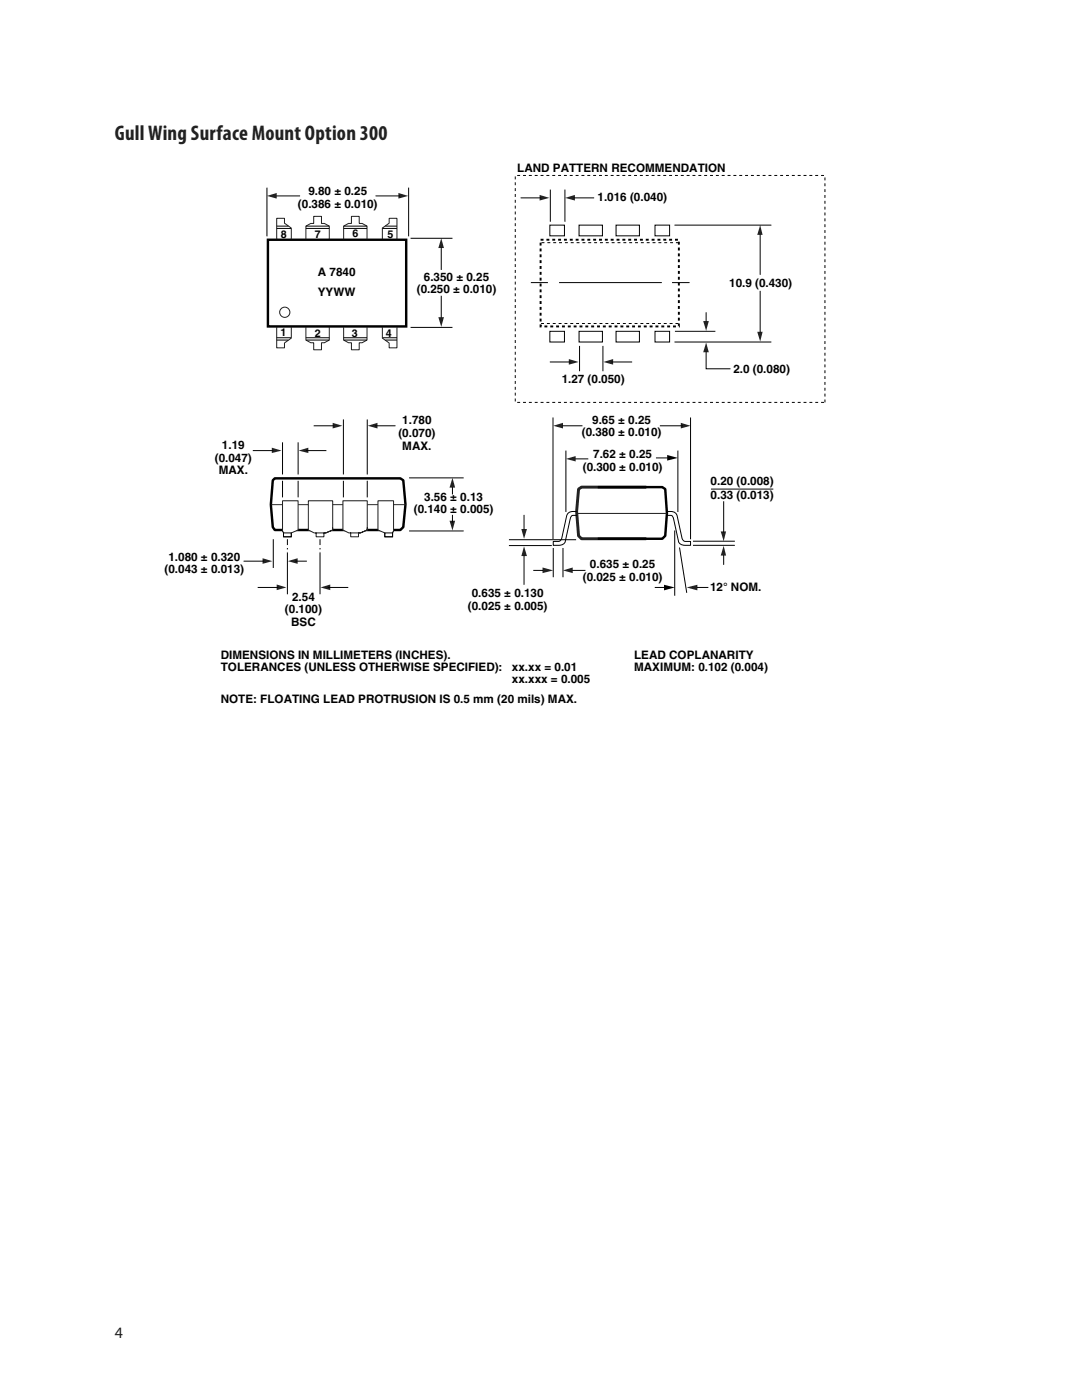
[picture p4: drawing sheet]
<svg xmlns="http://www.w3.org/2000/svg" width="216mm" height="279mm" viewBox="0 0 216 279" stroke-linecap="round" stroke-linejoin="round" font-family="sans-serif">
<path d="M54.8 95.5h25.1l.6 .4 .4 4.8-.4 4.5-.6 .6h-25.1l-.4-.6-.4-4.5 .4-4.8zM119.5 97.2h12.7l.5 .4 .4 4.8-.4 4.5-.5 .6h-12.7" fill="none" stroke="#000" stroke-width=".49"/>
<path d="M128.7 97.2h-12.7l-.6 .4-.3 4.5 .3 4.8 .6 .6h12.7" fill="none" stroke="#231f20" stroke-width=".58"/>
<path d="M110.3 83.4v24.1M112.9 90v12.1M135.3 90v12.1M137.8 83.4v24.1" fill="none" stroke="#000" stroke-width=".2"/>
<path d="M112.3 113.8l2-.5v1.1z" fill="#231f20"/>
<path d="M114.3 113.8h2.4M130.7 117.2h1.8" fill="none" stroke="#000" stroke-width=".2"/>
<path d="M132.5 116.7l2.1 .5-2.1 .6z" fill="#000"/>
<path d="M137 117.2l2.2-.5v1.1z" fill="#231f20"/>
<path d="M135.6 109.4l1.4 8.8M139.2 117.2h2" fill="none" stroke="#000" stroke-width=".2"/>
<path d="M144.4 108.9l.5 2h-1.1z" fill="#231f20"/>
<path d="M144.4 110.9v1.7" fill="none" stroke="#000" stroke-width=".2"/>
<path d="M143.8 106.1h1.1l-.5 1.9z" fill="#231f20"/>
<path d="M112.3 109.5v5.6M134.6 106v12.8M138.4 108h8.1M138.4 108.8h8.1M144.4 100.1v6.1" fill="none" stroke="#000" stroke-width=".2"/>
<path d="M53.5 47.8h27.6v17.3h-27.6z" fill="none" stroke="#000" stroke-width=".49"/>
<circle cx="56.8" cy="62.3" r="1.02" fill="#fff" stroke="#231f20" stroke-width=".2"/>
<path d="M115.2 102.5h17.7" fill="none" stroke="#231f20" stroke-width=".2"/>
<g fill="#231f20">
<path d="M110.4 85l1.9-.6v1.1z"/>
<path d="M135.8 84.4l2 .6-2 .5z"/>
</g>
<path d="M112.3 85h3.8M101.6 108.9h8.4M101.6 107.7h13.3" fill="none" stroke="#000" stroke-width=".2"/>
<path d="M104 105.6h1.1l-.5 1.9z" fill="#231f20"/>
<path d="M104.6 102.9v2.7" fill="none" stroke="#000" stroke-width=".2"/>
<path d="M104.6 109l.5 2h-1.1z" fill="#231f20"/>
<path d="M131 91.4h2.1M104.6 111v5.6" fill="none" stroke="#000" stroke-width=".2"/>
<path d="M133.1 90.8l2.2 .6-2.2 .5z" fill="#000"/>
<path d="M112.9 91.6l2-.6v1.1z" fill="#231f20"/>
<path d="M114.9 91.6h2.4M110.4 109.5v5.6" fill="none" stroke="#000" stroke-width=".2"/>
<path d="M54.2 100.7h2.2M59.5 100.7h1.9M66.5 100.7h1.9M73.3 100.7h2.1M78.5 100.7h2.4" fill="none" stroke="#231f20" stroke-width=".2"/>
<path d="M108.3 113.3l2.1 .5-2.1 .6z" fill="#231f20"/>
<path d="M106.5 113.8h1.8" fill="none" stroke="#000" stroke-width=".2"/>
<path d="M55.2 47.7v-4.1h1.6v.9l1.3 1v2.2M61 47.7v-2.6l1-.5h.6v-1.4h1.5v1.4h.6l1 .5v2.6" fill="none" stroke="#231f20" stroke-width=".2"/>
<g fill="#fff" stroke="#231f20" stroke-width=".2">
<path d="M75.4 99.9h3.1v6.3h-.2v.9h-1.5v-.7l-1.4-.6z"/>
<path d="M68.4 99.9h4.9v5.9l-1.4 .6h-1.9l3.3-1v.4l-1.4 .6h-.4v.7h-1.5v-.7h-.4l-1.2-.6z"/>
</g>
<path d="M107.9 47.8h27.6v17.3h-27.6z" fill="none" stroke="#000" stroke-width=".39" stroke-dasharray=".6 .6" stroke-linecap="butt"/>
<g fill="none" stroke="#000" stroke-width=".2">
<path d="M53.3 37.5v9.6M81.5 37.5v9.6M55.2 45.1h2.3M55.2 45.6h2.9M61 45.1h4.7M109.7 44.9h2.9v2.2h-2.9zM115.5 44.9h4.7v2.2h-4.7zM122.9 44.9h4.7v2.2h-4.7zM130.7 44.9h2.9v2.2h-2.9zM109.7 66.1h2.9v2.2h-2.9zM115.5 66.1h4.7v2.2h-4.7zM122.9 66.1h4.7v2.2h-4.7z"/>
<path d="M130.7 66.1h2.9v2.2h-2.9z"/>
</g>
<path d="M135.5 48.4h-27.6M108 64.6h27.5" fill="none" stroke="#000" stroke-width=".2" stroke-dasharray=".6 .6" stroke-linecap="butt"/>
<g fill="#231f20">
<path d="M53.3 39.1l1.9-.6v1.1z"/>
<path d="M79.5 38.5l1.9 .6-1.9 .5z"/>
</g>
<path d="M55.2 39.1h4.6M75 39.1h4.7" fill="none" stroke="#000" stroke-width=".2"/>
<path d="M88 47.6l.6 1.9h-1.1z" fill="#231f20"/>
<path d="M88 49.5v4.3" fill="none" stroke="#000" stroke-width=".2"/>
<path d="M87.5 63.3h1.1l-.6 1.9z" fill="#231f20"/>
<path d="M109.8 37.9v6.3M112.7 37.9v6.3M82 47.6h8.2M88 59.1v4.2M82 65.3h8.2" fill="none" stroke="#000" stroke-width=".2"/>
<g fill="#231f20">
<path d="M112.8 39.5l1.9-.6v1.1z"/>
<path d="M107.7 38.9l1.9 .6-1.9 .5z"/>
</g>
<path d="M104 39.5h3.9M114.6 39.5h3.9M115.6 69.1v4.9M120.3 69.1v4.9" fill="none" stroke="#000" stroke-width=".2"/>
<g fill="#231f20">
<path d="M120.4 72.2l1.9-.5v1.1z"/>
<path d="M113.5 71.7l1.9 .5-1.9 .6z"/>
</g>
<path d="M109.8 72.2h3.9M122.1 72.2h3.9" fill="none" stroke="#000" stroke-width=".2"/>
<path d="M151.7 44.9l.5 2h-1.1z" fill="#231f20"/>
<path d="M151.7 46.9v7.8" fill="none" stroke="#000" stroke-width=".2"/>
<path d="M151.1 66.2h1.1l-.5 2z" fill="#231f20"/>
<path d="M106 56.4h3.2M111.7 56.4h20.3M134.2 56.4h3.3M134.7 44.9h19.1M151.7 58.1v8.1M134.7 68.3h19.1M134.8 66.1h7.8" fill="none" stroke="#000" stroke-width=".2"/>
<path d="M140.9 68.4l.5 1.9h-1.1z" fill="#231f20"/>
<path d="M140.9 70.3v3.3h4.8" fill="none" stroke="#000" stroke-width=".2"/>
<path d="M140.3 64.1h1.1l-.5 1.9z" fill="#231f20"/>
<path d="M140.9 62.4v1.7M56.4 88.4v6.2M59.5 88.4v6.2" fill="none" stroke="#000" stroke-width=".2"/>
<g fill="#231f20">
<path d="M59.6 89.9l1.9-.6v1.1z"/>
<path d="M54.2 89.3l2 .6-2 .5z"/>
</g>
<path d="M50.5 89.9h3.9M61.1 89.9h3.9" fill="none" stroke="#000" stroke-width=".2"/>
<path d="M90.3 95.4l.5 1.9h-1.1z" fill="#231f20"/>
<path d="M90.3 97.3v1.3" fill="none" stroke="#000" stroke-width=".2"/>
<path d="M89.7 103.9h1.1l-.5 2z" fill="#231f20"/>
<path d="M81.7 95.4h10.7M76.8 106.4h1.5v.7h-1.5zM81.7 106h10.7M90.3 102.9v1.3" fill="none" stroke="#000" stroke-width=".2"/>
<path d="M56.4 99.9h3.1v5.9l-1.4 .6v.7h-1.5v-.9h-.2z" fill="#fff" stroke="#231f20" stroke-width=".2"/>
<path d="M56.6 106.4h1.5v.7h-1.5z" fill="none" stroke="#000" stroke-width=".2"/>
<path d="M61.5 99.9h4.9v5.9l-1.4 .6h-1.9l3.3-1v.4l-1.4 .6h-.4v.7h-1.5v-.7h-.4l-1.2-.6z" fill="#fff" stroke="#231f20" stroke-width=".2"/>
<path d="M56.4 96.1v3.1M59.5 96.1v3.1M68.5 83.8v10.8M73.3 83.8v10.8" fill="none" stroke="#000" stroke-width=".2"/>
<g fill="#231f20">
<path d="M73.4 85l1.9-.6v1.1z"/>
<path d="M66.4 84.4l1.9 .6-1.9 .5z"/>
</g>
<path d="M62.7 85h3.9M68.5 96.1v3.1M73.3 96.1v3.1M74.9 85h3.9M57.3 107.7v10.8M63.9 107.7v10.8" fill="none" stroke="#000" stroke-width=".2"/>
<g fill="#231f20">
<path d="M64 117.2l1.9-.5v1.1z"/>
<path d="M55.2 116.7l2 .5-2 .6z"/>
</g>
<path d="M51.5 117.2h3.9M54.5 107.7v5.6M65.5 117.2h3.9" fill="none" stroke="#000" stroke-width=".2"/>
<path d="M52.4 111.4l1.9 .6-1.9 .5z" fill="#231f20"/>
<path d="M48.7 112h3.9" fill="none" stroke="#000" stroke-width=".2"/>
<path d="M57.4 112l2-.6v1.1z" fill="#231f20"/>
<g fill="none" stroke="#000" stroke-width=".2">
<path d="M61 45.6h4.7M68.6 45.6h4.6M68.6 45.1h4.6M76.3 45.6h2.9M76.9 45.1h2.3M55.2 67.9h2.3M55.2 67.4h2.9M61 67.4h4.7M61 67.9h4.7M68.6 67.9h4.6M68.6 67.4h4.6M76.3 67.4h2.9"/>
<path d="M76.9 67.9h2.3M131.8 85h4.3M142 97.6h12.2M59 112h2.1M115.1 102.1a1.75 1.75 0 0 0-1.9 .6l-1.1 4.7a.77 .77 0 0 1-.7 .7h-1v.7a2.45 2.45 0 0 0 2.2-.4l1.2-4.8a.68 .68 0 0 1 .6-.7h.7M133.1 102.1a1.75 1.75 0 0 1 1.9 .6l1.1 4.7a.77 .77 0 0 0 .7 .7h1v.7a2.45 2.45 0 0 1-2.2-.4l-1.2-4.8a.68 .68 0 0 0-.6-.7h-.7"/>
</g>
<g fill="#fff" stroke="#fff" stroke-width=".2">
<path d="M56.4 108.9h11.2v.4h-11.2z"/>
<path d="M56.1 109.8h11.3v.3h-11.3z"/>
</g>
<path d="M102.8 35h61.8v45.3h-61.8z" fill="none" stroke="#000" stroke-width=".2" stroke-dasharray=".6 .6" stroke-linecap="butt"/>
<path d="M68.6 47.7v-2.6l.9-.5h.6v-1.4h1.6v1.4h.6l.9 .5v2.6M76.3 47.7v-2.2l1.4-1v-.9h1.5v4.1M55.2 65.3v4.1h1.6v-.9l1.3-1v-2.2M61 65.3v2.6l1 .5h.6v1.4h1.5v-1.4h.6l1-.5v-2.6M68.6 65.3v2.6l.9 .5h.6v1.4h1.6v-1.4h.6l.9-.5v-2.6M76.3 65.3v2.2l1.4 1v.9h1.5v-4.1" fill="none" stroke="#231f20" stroke-width=".2"/>
<text font-size="4.2" fill="#231f20" x="22.9" y="27.9">Gull Wing Surface Mount Option 300</text>
<text font-size="3.2" fill="#231f20" x="22.9" y="267.1">4</text>
<g font-size="2.3">
<text x="103.2" y="34.3">LAND PATTERN RECOMMENDATION</text>
<text x="59.5" y="41.4">(0.386 ± 0.010)</text>
<text x="61.5" y="38.9">9.80 ± 0.25</text>
<text x="119.2" y="40.2">1.016 (0.040)</text>
<text x="63.4" y="55.1">A 7840</text>
<text x="63.4" y="59">YYWW</text>
<text x="83.2" y="58.5">(0.250 ± 0.010)</text>
<text x="84.6" y="56">6.350 ± 0.25</text>
<text x="145.5" y="57.4">10.9 (0.430)</text>
<text x="112.1" y="76.5">1.27 (0.050)</text>
<text x="146.3" y="74.4">2.0 (0.080)</text>
<text x="44.3" y="89.6">1.19</text>
<text x="79.5" y="87.2">(0.070)</text>
<text x="80.3" y="84.7">1.780</text>
<text x="80.3" y="89.7">MAX.</text>
<text x="116.1" y="87.1">(0.380 ± 0.010)</text>
<text x="118.2" y="84.6">9.65 ± 0.25</text>
<text x="42.9" y="92.2">(0.047)</text>
<text x="43.6" y="94.7">MAX.</text>
<text x="116.3" y="93.9">(0.300 ± 0.010)</text>
<text x="118.4" y="91.4">7.62 ± 0.25</text>
<text x="84.7" y="100">3.56 ± 0.13</text>
<text x="141.8" y="96.8">0.20 (0.008)</text>
<text x="141.8" y="99.6">0.33 (0.013)</text>
<text x="82.6" y="102.4">(0.140 ± 0.005)</text>
<text x="33.6" y="111.9">1.080 ± 0.320</text>
<text x="117.7" y="113.4">0.635 ± 0.25</text>
<text x="32.8" y="114.4">(0.043 ± 0.013)</text>
<text x="58.3" y="119.9">2.54</text>
<text x="94.1" y="119.2">0.635 ± 0.130</text>
<text x="116.3" y="116">(0.025 ± 0.010)</text>
<text x="141.7" y="118">12° NOM.</text>
<text x="56.9" y="122.4">(0.100)</text>
<text x="58.1" y="124.9">BSC</text>
<text x="93.4" y="121.7">(0.025 ± 0.005)</text>
<text x="44.1" y="131.4">DIMENSIONS IN MILLIMETERS (INCHES).</text>
<text x="126.5" y="131.4">LEAD COPLANARITY</text>
<text x="44.1" y="134">TOLERANCES (UNLESS OTHERWISE SPECIFIED):</text>
<text x="102.2" y="133.9">xx.xx = 0.01</text>
<text x="102.2" y="136.4">xx.xxx = 0.005</text>
<text x="126.5" y="134">MAXIMUM: 0.102 (0.004)</text>
<text x="44" y="140.4">NOTE: FLOATING LEAD PROTRUSION IS 0.5 mm (20 mils) MAX.</text>
</g>
<g font-size="2.1">
<text x="56.1" y="47.4">8</text>
<text x="62.8" y="47.4">7</text>
<text x="70.3" y="47.4">6</text>
<text x="77.3" y="47.4">5</text>
<text x="56" y="67.1">1</text>
<text x="62.8" y="67.2">2</text>
<text x="70.2" y="67.2">3</text>
<text x="77" y="67.3">4</text>
</g>
</svg>
